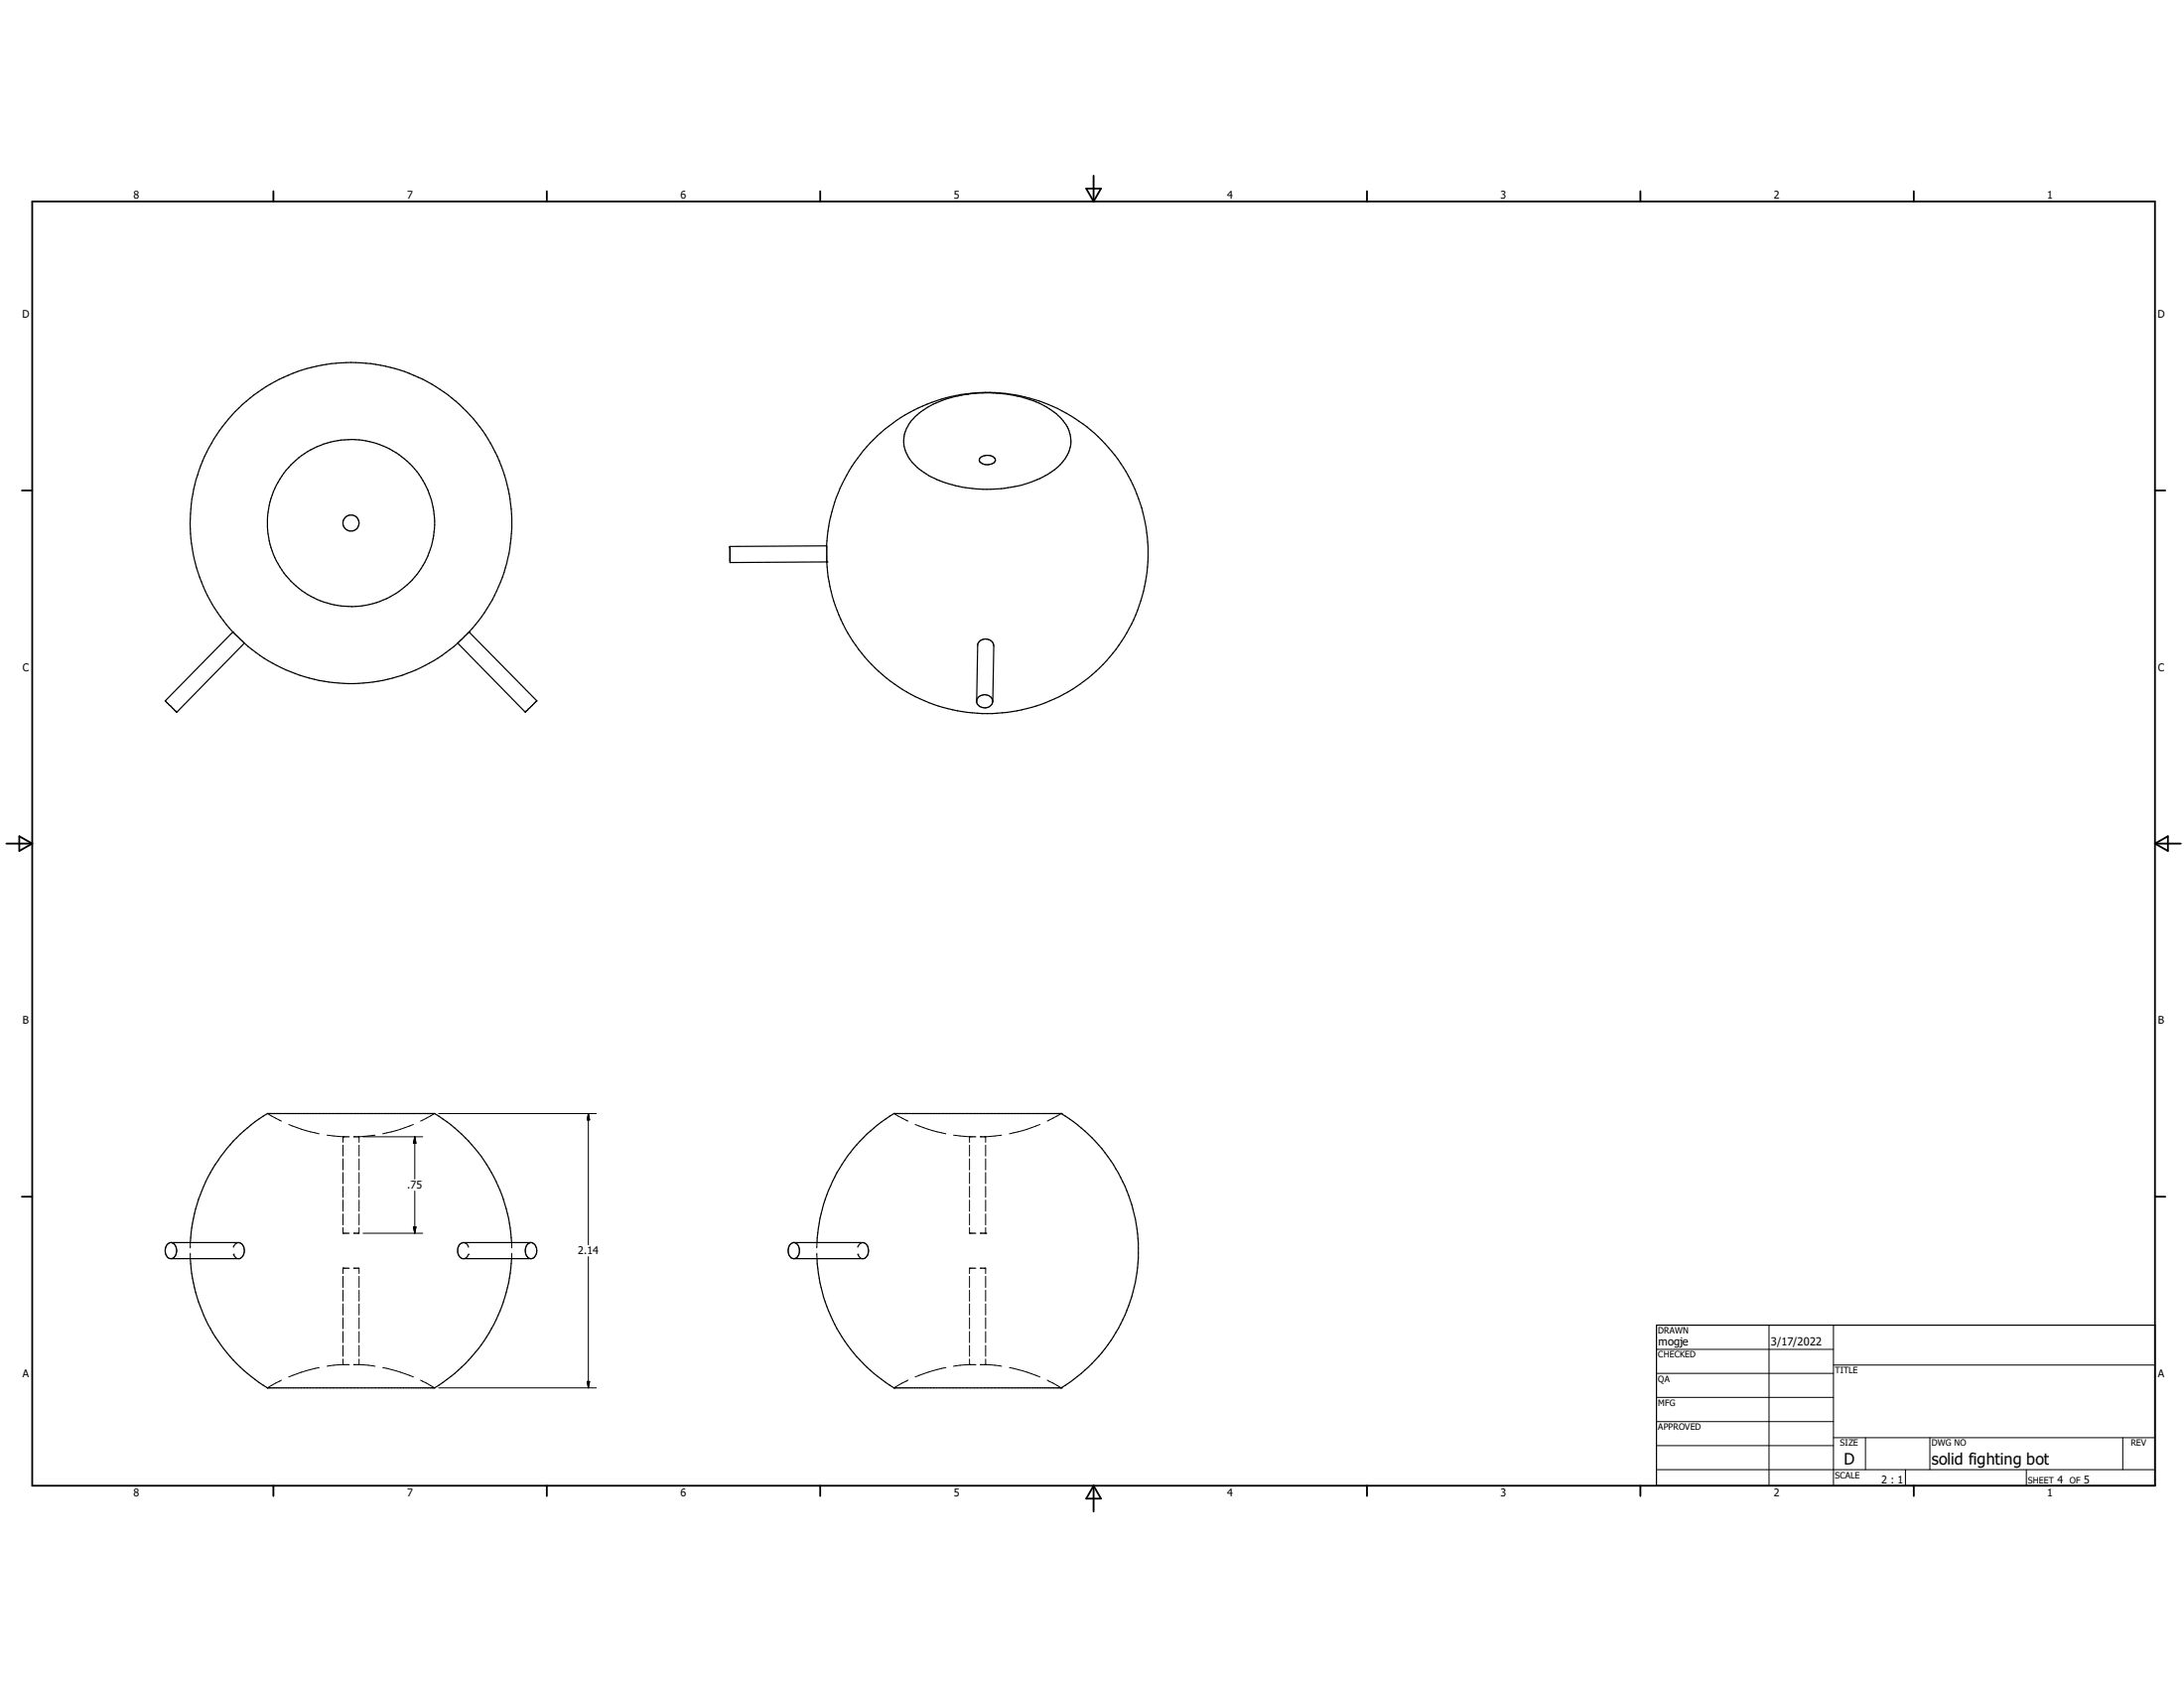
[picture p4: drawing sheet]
<svg xmlns="http://www.w3.org/2000/svg" width="279mm" height="216mm" viewBox="0 0 279 216" stroke-linecap="round" stroke-linejoin="round" font-family="sans-serif">
<g fill="none" stroke="#000" stroke-width=".15">
<path d="M117.1 53.3a13.3 13.3 0 0 1 8.6-3 15.4 15.4 0 0 1 8.6 2 5.2 5.2 0 0 1 2.7 4.3 5.6 5.6 0 0 1-3.3 4.3 16.3 16.3 0 0 1-8.8 1.6 15.6 15.6 0 0 1-4.3-.9 8.5 8.5 0 0 1-4.4-3.2 4 4 0 0 1 .9-5.1zM125.4 58.5a1.31 1.31 0 0 1 1.9 .2 .72 .72 0 0 1-.9 .7 1.01 1.01 0 0 1-1.1-.5zM93.4 70v2l12.4-.1M93.4 71.8v-1.9l12.3-.1a20.6 20.6 0 0 1 15.7-19 20.6 20.6 0 0 1 22.6 9.5 20.6 20.6 0 0 1-11.8 30.1 20.6 20.6 0 0 1-26.4-18.5M105.7 69.8l.1 2M105.8 71.9h.1M29.8 80.8h.1M29.8 80.8l-8.7 8.8 1.5 1.5 8.7-8.8M29.8 80.8a20.5 20.5 0 0 1-1.9-25.5 20.5 20.5 0 0 1 24.5-7.5 20.8 20.8 0 0 1 5.9 3.5 20.5 20.5 0 0 1 1.7 29.5M29.8 80.9l1.4 1.3M31.2 82.3h.1M31.3 82.3a20.6 20.6 0 0 0 25.2 1.5l2.1-1.5"/>
<path d="M58.6 82.3l8.6 8.8M60 80.9l-1.4 1.4M60 80.8h.1M60 80.8l8.7 8.8-1.5 1.5M124.9 89.7l.2-7.1a1.05 1.05 0 0 1 1-.9 1.05 1.05 0 0 1 1 .9l-.1 7.1M125.2 89.2a1.04 1.04 0 0 1 1.1-.3 1.04 1.04 0 0 1 .7 .9 1.05 1.05 0 0 1-1.1 .7 1.05 1.05 0 0 1-1-.9zM21.4 159.2l.4-.3h8.7a1.13 1.13 0 0 1 .3 2l-.2 .1h-8.8a1.11 1.11 0 0 1-.4-1.8zM21.9 158.9a1.11 1.11 0 0 1 .7 1.1 1.11 1.11 0 0 1-.7 1M24.3 158.9a20.5 20.5 0 0 1 9.9-16.5h21.4a20.6 20.6 0 0 1 9.8 16.5M58.8 159.2l.5-.3h8.7l.3 .2a1.27 1.27 0 0 1 .1 1.6l-.1 .2-.3 .1h-8.8a.89 .89 0 0 1-.6-.8v-.6zM67.9 158.9a1.12 1.12 0 0 0-.7 1 1.12 1.12 0 0 0 .6 1.1h.1M101.1 159.2l.4-.3h8.9a1.13 1.13 0 0 1 .7 1 1.13 1.13 0 0 1-.6 1.1h-9a1.13 1.13 0 0 1-.4-1.8z"/>
<path d="M101.6 158.9a1.16 1.16 0 0 1 .3 2l-.3 .1M114.4 142.4h.1M114.4 142.4h21.3M114.4 142.4a20.6 20.6 0 0 0-9.9 16.5M135.8 142.4h.1M135.8 142.4a20.4 20.4 0 0 1 9.8 16.6 20.8 20.8 0 0 1-1 7.4 20.5 20.5 0 0 1-8.8 11.1M24.3 161a20.6 20.6 0 0 0 9.9 16.5h21.4a20.7 20.7 0 0 0 9.8-16.5M104.5 161a20.5 20.5 0 0 0 9.9 16.5M114.4 177.5h.1M114.4 177.5h21.3M135.8 177.5h.1M211.9 169.5h63.8v20.5h-63.8z"/>
<circle cx="44.9" cy="66.9" r="10.7"/>
<circle cx="44.9" cy="66.9" r="1.03"/>
</g>
<g fill="none" stroke="#000" stroke-width=".13">
<path d="M24.3 158.9v.7M30.5 158.9a.76 .76 0 0 0-.6 .6M34.2 142.4l1.8 1M36.9 143.8l1.7 .6 2.2 .6M41.8 145.2l2.1 .2M43.9 145.4h.1M43.9 145.4v.7M43.9 146.5v1.4M43.9 148.2v1.4M43.9 150v1.4M43.9 151.7v1.4M43.9 153.5v1.4"/>
<path d="M43.9 155.3v1.4M43.9 157v.7h.7M43.9 145.4h.7M44.6 145.4h.1M44.6 157.7h.1M45.3 145.4h.1M45.3 157.7h.1M45.3 145.4h.6M45.9 146.5v1.4M45.9 148.2v1.4M45.9 150v1.4M45.9 151.7v1.4"/>
<path d="M45.9 153.5v1.4M45.9 155.3v1.4M45.9 157v.7h-.6M46.4 145.4h7.7M46.4 157.7h7.7M48 145.2l-2.1 .2v.7M52.9 143.8l-2.2 .8-1.7 .4M52.9 156.9h.3l-.1 .8zM53.1 145.4v5.4M53.1 152.3v5.4M53.1 145.4l.1 .8h-.3zM55.6 142.4l-1.8 1"/>
<path d="M56.1 142.4h20.2M59.3 158.9a.72 .72 0 0 1 .6 .6M65.4 158.9l.1 .7M75.3 142.4v16.8M75.3 142.4l.1 .8h-.3zM104.5 158.9v.7M110.4 158.9a.76 .76 0 0 0-.7 .6M114.4 142.4l1.8 1M117.1 143.8l2.2 .8 1.7 .4M122 145.2l2 .2M124 145.4h.7M124 157v.7h.7"/>
<path d="M124 145.4v.7M124 146.5v1.4M124 148.2v1.4M124 150v1.4M124 151.7v1.4M124 153.5v1.4M124 155.3v1.4M124.7 145.4h.1M124.7 157.7h.1M125.4 145.4h.1M125.4 157.7h.1M125.4 145.4h.7"/>
<path d="M125.4 157.7h.7M126.1 157.7h.1M126.1 145.4v.7M126.1 146.5v1.4M126.1 148.2v1.4M126.1 150v1.4M126.1 151.7v1.4M126.1 153.5v1.4M126.1 155.3v1.4M126.1 157v.7M128.1 145.2l-2 .2M133 143.8l-1.6 .6-2.3 .6"/>
<path d="M135.8 142.4l-1.8 1M24.3 160.3v.7M29.9 160.4h.1M29.9 160.4l.3 .5 .3 .1M36 176.5l-1.8 1M40.8 174.9l-2.2 .6-1.7 .6M43.9 162.2h.1M43.9 174.5h.7M43.9 174.5l-2.1 .2M43.9 162.2v.7M43.9 163.2v1.5M43.9 165v1.4"/>
<path d="M43.9 166.8v1.4M43.9 168.6v1.3M43.9 170.3v1.4M43.9 172.1v1.4M43.9 173.8v.7M43.9 162.2h.7M44.6 174.5h.1M44.6 162.2h.1M45.3 174.5h.1M45.3 162.2h.1M45.3 174.5h.6M45.3 162.2h.6"/>
<path d="M45.9 174.5l2.1 .2M45.9 162.2v.7M45.9 163.2v1.5M45.9 165v1.4M45.9 166.8v1.4M45.9 168.6v1.3M45.9 170.3v1.4M45.9 172.1v1.4M45.9 173.8v.7M49 174.9l1.7 .4 2.2 .8M53.8 176.5l1.8 1M56.1 177.5h20.2"/>
<path d="M59.9 160.4h.1M59.9 160.4a.72 .72 0 0 1-.6 .6M65.5 160.3l-.1 .7M75.1 176.7h.3l-.1 .8zM75.3 160.7v16.8M104.5 160.3v.7M109.7 160.4h.1M109.7 160.4l.4 .5 .3 .1M116.2 176.5l-1.8 1M121 174.9l-1.7 .4-2.2 .8M124 173.8v.7l-2 .2M124 163.2v1.5"/>
<path d="M124 165v1.4M124 166.8v1.4M124 168.6v1.3M124 170.3v1.4M124 172.1v1.4M124.1 174.5h.6M124.7 174.5h.1M124.7 162.2h.1M124.7 162.2h-.7v.7M125.4 174.5h.1M125.4 162.2h.1M125.4 174.5h.7"/>
<path d="M125.4 162.2h.7v.7M126.1 174.5h.1M126.1 174.5l2 .2M126.1 163.2v1.5M126.1 165v1.4M126.1 166.8v1.4M126.1 168.6v1.3M126.1 170.3v1.4M126.1 172.1v1.4M126.1 173.8v.7M129.1 174.9l2.3 .6 1.6 .6M134 176.5l1.8 1"/>
<path d="M211.9 172.6h22.7M211.9 175.7h22.7M211.9 178.7h22.7M226.3 169.5v20.5M234.6 174.6h41.1M234.6 169.5v20.5M211.9 181.8h22.7M211.9 184.9h22.7M211.9 188h63.8M234.6 183.9h41.1M238.6 183.9v4.1M243.8 188v2"/>
<path d="M246.9 183.9v4.1M259.2 188v2M271.6 183.9v4.1"/>
</g>
<g fill="none" stroke="#000" stroke-width=".23">
<path d="M4.1 25.8h271.6v164.2h-271.6zM35 24.5v1.3M70 24.5v1.3M104.9 24.5v1.3M139 24.1h1.8l-.9 1.7zM139.9 22.5v3.3M174.9 24.5v1.3M209.9 24.5v1.3M244.8 24.5v1.3M2.8 62.7h1.3M275.7 62.7h1.3M.8 107.9h3.3"/>
<path d="M2.5 107l1.6 .9-1.6 .9zM275.7 107.9h3.3M275.7 107.9l1.6-.9v1.8zM2.8 153.1h1.3M275.7 153.1h1.3M35 190v1.3M70 190v1.3M104.9 190v1.3M139.9 190v3.3M139.9 190l.9 1.7h-1.8zM174.9 190v1.3M209.9 190v1.3"/>
<path d="M244.8 190v1.3"/>
</g>
<path d="M52.9 156.9h.3l-.1 .8zM53.1 145.4l.1 .8h-.3zM75.3 142.4l.1 .8h-.3zM75.1 176.7h.3l-.1 .8z" fill="#000" stroke="#000" stroke-width=".13"/>
<g font-size="2">
<text x="235.9" y="187.3">D</text>
<text x="247.1" y="187.3">solid fighting bot</text>
</g>
<g font-size="1.4">
<text x="212.1" y="172">mogje</text>
<text x="226.5" y="172.1">3/17/2022</text>
</g>
<g font-size="1.3">
<text x="17.1" y="25.4">8</text>
<text x="52.1" y="25.4">7</text>
<text x="87.1" y="25.4">6</text>
<text x="122" y="25.4">5</text>
<text x="157" y="25.4">4</text>
<text x="192" y="25.4">3</text>
<text x="226.9" y="25.4">2</text>
<text x="261.9" y="25.4">1</text>
<text x="2.8" y="40.6">D</text>
<text x="276.1" y="40.6">D</text>
<text x="2.9" y="85.8">C</text>
<text x="276.1" y="85.8">C</text>
<text x="2.9" y="131">B</text>
<text x="276.1" y="131">B</text>
<text x="52.1" y="152">.75</text>
<text x="74" y="160.4">2.14</text>
<text x="2.9" y="176.2">A</text>
<text x="276.1" y="176.2">A</text>
<text x="17.1" y="191.4">8</text>
<text x="52.1" y="191.4">7</text>
<text x="87.1" y="191.4">6</text>
<text x="122" y="191.4">5</text>
<text x="157" y="191.4">4</text>
<text x="192" y="191.4">3</text>
<text x="226.9" y="191.4">2</text>
<text x="240.7" y="189.8">2 : 1</text>
<text x="261.9" y="191.4">1</text>
<text x="263.2" y="189.7">4</text>
<text x="266.6" y="189.7">5</text>
</g>
<g font-size="1.1">
<text x="212.1" y="170.6">DRAWN</text>
<text x="212.1" y="173.7">CHECKED</text>
<text x="212.1" y="176.7">QA</text>
<text x="212.1" y="179.8">MFG</text>
<text x="234.8" y="175.6">TITLE</text>
<text x="212.1" y="182.9">APPROVED</text>
<text x="235.4" y="185">SIZE</text>
<text x="247.1" y="185">DWG NO</text>
<text x="272.6" y="184.9">REV</text>
<text x="234.8" y="189.1">SCALE</text>
<text x="259.5" y="189.7">SHEET</text>
<text x="264.8" y="189.7">OF</text>
</g>
</svg>
